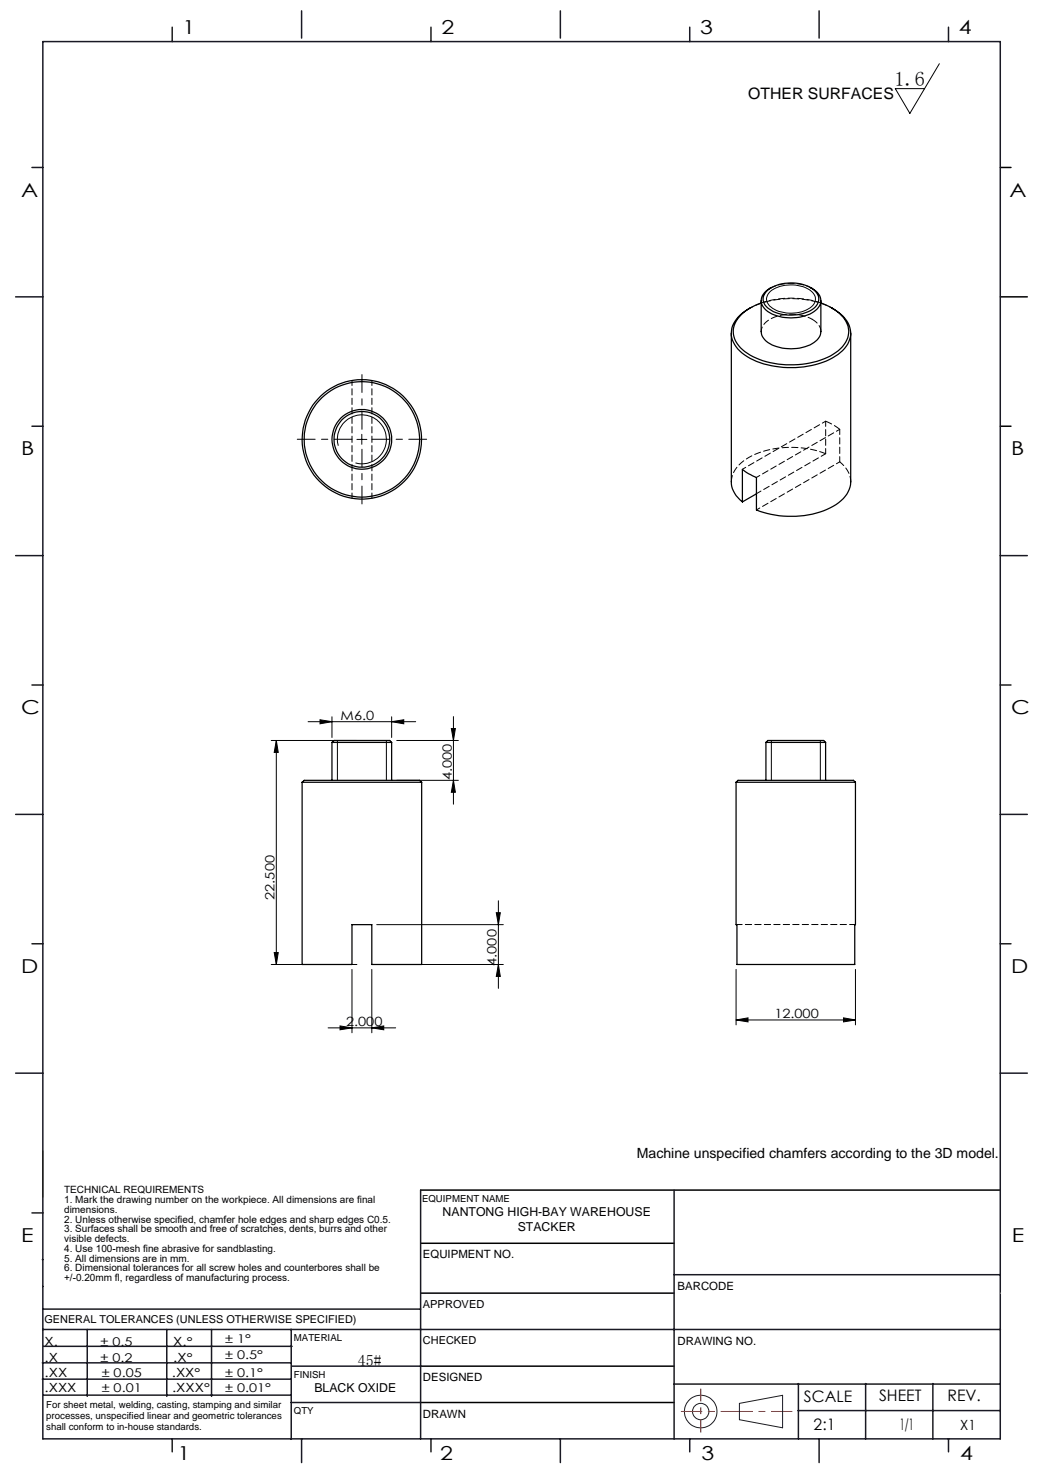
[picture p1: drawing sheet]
<svg xmlns="http://www.w3.org/2000/svg" width="210mm" height="297mm" viewBox="0 0 210 297" stroke-linecap="round" stroke-linejoin="round" font-family="sans-serif">
<g fill="none" stroke="#000" stroke-width=".2">
<path d="M188.8 12.8l-6 10-2.9-5h5.9M154.8 58.6a7.1 7.1 0 0 1 8.4 .1 2.01 2.01 0 0 1-.8 3.4 7.2 7.2 0 0 1-7.7-.6 1.88 1.88 0 0 1 .1-2.9zM68 89.6a4.9 4.9 0 0 1 4.3-6.2 4.9 4.9 0 0 1 5.3 5.3 4.9 4.9 0 0 1-6.2 4.3M71.7 88.3h2M72.7 87.3v2M54.5 148.8h17.2M55.5 148.8l.4 2.4h-.8zM55.5 148.8v45M61.9 145h21.6M64.3 144.6l2.4 .4-2.4 .4zM66.7 144v4.2M67.8 148.8v8"/>
<path d="M77.6 148.8v8M78.7 145l2.4-.4v.8zM78.7 144v4.2M79.7 156.8h12.4M79.7 148.8h12.4M90.7 146.4h.8l-.4 2.4zM91.1 156.8l.4 2.4h-.8zM91.1 144v17.6M155 148.8v8M164.9 148.8v8M54.5 193.8h17.2M55.1 191.4h.8l-.4 2.4z"/>
<path d="M70.7 194.8v12.7M74.7 194.8v12.7M75.7 193.8h25.4M75.7 185.8h25.4M99.7 183.4h.8l-.3 2.4zM100.2 193.8l.3 2.4h-.8zM100.2 181v17.6M147.9 194.8v11.1M171.9 194.8v11.1M65.9 206.5h13.6M68.3 206.2l2.4 .3-2.4 .4zM74.7 206.5l2.4-.3v.7z"/>
<path d="M147.9 205l2.4-.5v.8zM147.9 205h24M169.5 204.5l2.4 .5-2.4 .3z"/>
</g>
<g fill="none" stroke="#191924" stroke-width=".2">
<path d="M8.6 231.2v9.4M148.6 282l8.7-1.6v6.5l-8.7-1.6z"/>
<circle cx="140.8" cy="283.7" r="3.3"/>
<circle cx="140.8" cy="283.7" r="1.64"/>
</g>
<path d="M70.7 88.3h-11M72.7 86.3v-11M72.7 90.3v11M74.7 88.3h11" fill="none" stroke="#000" stroke-width=".2" stroke-dasharray="15.2 1.3 1.3 1.3" stroke-dashoffset="11.6"/>
<path d="M201 33.7h2.2M201 59.7h5.4M201 85.7h2.2M84.5 239.1h116.5M84.6 259.9h50.9M84.6 249.8h50.9M84.6 274.5h50.9M84.5 281.8h51" fill="none" stroke="#000" stroke-width=".3"/>
<path d="M136.9 283.6h22.3" fill="none" stroke="#f00" stroke-width=".2" stroke-dasharray="6.3 1.3 1.3 1.3" stroke-dashoffset="2.2"/>
<path d="M140.8 287.8v-8.7" fill="none" stroke="#f00" stroke-width=".2" stroke-dasharray="6.3 1.3 1.3 1.3" stroke-dashoffset="3.9"/>
<g fill="none" stroke="#191924" stroke-width=".3">
<path d="M8.6 8.4h192.4v280.7h-192.4zM34.6 5.5v2.9M60.6 2.2v5.5M86.6 5.5v2.9M112.6 2.2v5.5M138.6 5.5v2.9M164.6 2.2v5.5M190.6 5.5v2.9M6.4 33.7h2.2M3.1 59.7h5.5M6.4 85.7h2.2M3.1 111.7h5.5"/>
<path d="M201 111.7h5.4M6.4 137.7h2.2M201 137.7h2.2M3.1 163.7h5.5M201 163.7h5.4M6.4 189.6h2.2M201 189.6h2.2M3.1 215.6h5.5M201 215.6h5.4M84.5 239.1v50M135.5 239.1v50M6.4 243.7h2.2"/>
<path d="M8.5 253.1h.1M8.6 258.5h.1M135.5 256.1h65.5M8.5 277.1h49.9M8.5 273.9h49.9M8.6 267.2h192.4M8.6 263.1h75.9M8.8 270.5h49.9M17.5 267.2v13.4M33.5 267.2v13.4M42.5 267.2v13.4M58.5 267.2v22"/>
<path d="M58.6 274.5h26M135.5 278.1h65.5M160.4 278v11.1M174 278v11.1M187.5 278v11.1M8.8 280.3h49.7M34.6 289.1v2.6M58.5 281.8h26M60.6 289.1v4.8M86.6 289.1v2.6M112.6 289.1v4.8M138.6 289.1v2.6"/>
<path d="M160.4 283.5h40.5M164.6 289.1v4.8M190.6 289.1v2.6"/>
</g>
<path d="M201 259.9h.1" fill="none" stroke="#c0c0c0" stroke-width=".2"/>
<g fill="#000">
<path d="M55.5 148.8l.4 2.4h-.8zM55.1 191.4h.8l-.4 2.4z"/>
<path d="M64.3 144.6l2.4 .4-2.4 .4zM78.7 145l2.4-.4v.8zM147.9 205l2.4-.5v.8zM169.5 204.5l2.4 .5-2.4 .3z"/>
<path d="M91.1 156.8l.4 2.4h-.8zM90.7 146.4h.8l-.4 2.4zM100.2 193.8l.3 2.4h-.8zM99.7 183.4h.8l-.3 2.4z"/>
<path d="M74.7 206.5l2.4-.3v.7zM68.3 206.2l2.4 .3-2.4 .4z"/>
</g>
<g fill="none" stroke="#000" stroke-width=".25">
<path d="M154.1 58.5a8.2 8.2 0 0 1 9.5-.2 2.29 2.29 0 0 1-.5 4 8.4 8.4 0 0 1-8.8-.4 2.14 2.14 0 0 1-.2-3.4zM155 57.8a2.63 2.63 0 0 0-1.6 3.9 7.1 7.1 0 0 0 6.1 2.1 5.8 5.8 0 0 0 5.4-2.7 2.67 2.67 0 0 0-1.7-3.1l-.3-.2M147 67v29.8a5.2 5.2 0 0 0 2.2 4.1M150.7 61.9a6.7 6.7 0 0 0-3.7 4.5 5.6 5.6 0 0 0 3.2 5.3 18.5 18.5 0 0 0 17.7-.1 5.2 5.2 0 0 0 2.9-5.8 6.9 6.9 0 0 0-3.7-3.9M153 60.9a7.9 7.9 0 0 0-5.6 4.9 5.1 5.1 0 0 0 2.8 5.2 17.7 17.7 0 0 0 17.8-.2 4.8 4.8 0 0 0 2.3-5.7 7.3 7.3 0 0 0-3.2-3.2M153 60.4v6.2a3.5 3.5 0 0 0 2.6 2.9 8.9 8.9 0 0 0 8.3-1l.8-.9 .2-.6 .1-6.6M165 60.9l2.1 1M171 67v29.8a5.9 5.9 0 0 1-3.6 4.9 18.9 18.9 0 0 1-15.4 .8v-6.5l-1.5-.8-1.3-.9v6.6M152 99.2l-2.8 1.7M60.7 157.2h24M60.7 157.2l.4-.4h23.2l.4 .4M60.7 157.2v36.6h10v-8h4v8h10v-36.6"/>
<path d="M66.7 149.2h12M66.7 149.2l.4-.4h11.2l.4 .4M66.7 149.2v7.6M78.7 149.2v7.6M147.9 157.2h24M147.9 157.2l.4-.4h21.9a1.7 1.7 0 0 1 1.7 .4M147.9 157.2v28.6h.2v8h23.7v-8h.1v-28.6M153.9 149.2h12M153.9 149.2l.4-.4h9.9a1.7 1.7 0 0 1 1.7 .4M153.9 149.2v7.6M165.9 149.2v7.6"/>
<circle cx="72.7" cy="88.3" r="6"/>
<circle cx="72.7" cy="88.3" r="5.6"/>
<circle cx="72.7" cy="88.3" r="11.6"/>
<circle cx="72.7" cy="88.3" r="12"/>
</g>
<path d="M74.7 76.4v23.7M165 60.9a19.1 19.1 0 0 0-12 0M152 99.2l13.9-8M165.9 91.2v-6.6M168.8 86.3v6.5M168.8 92.8a5.3 5.3 0 0 1 2.2 4M70.7 100.1v-23.7M171.8 185.8h-23.7" fill="none" stroke="#000" stroke-width=".2" stroke-dasharray="1.3 .6" stroke-dashoffset=".2"/>
<path d="M150.5 62a18.8 18.8 0 0 1 17 0M153 66.6a3.5 3.5 0 0 1 2.6-2.9 9.5 9.5 0 0 1 7.6 .5" fill="none" stroke="#000" stroke-width=".2" stroke-dasharray="1.3 .6" stroke-dashoffset=".4"/>
<path d="M165.9 84.6l1.6 .8 1.3 .9" fill="none" stroke="#000" stroke-width=".2" stroke-dasharray="1.3 .6" stroke-dashoffset="-.1"/>
<path d="M154.7 58a9.4 9.4 0 0 1 8.5 0M163.2 64.2a3 3 0 0 1 1.8 2.4M147 96.8a5.9 5.9 0 0 1 3.5-4.9 19 19 0 0 1 15.4-.7" fill="none" stroke="#000" stroke-width=".2" stroke-dasharray="1.3 .6"/>
<path d="M149.2 94.3l16.7-9.7M168.8 86.3l-16.8 9.6M168.8 92.8l-16.8 9.7" fill="none" stroke="#000" stroke-width=".2" stroke-dasharray="1.3 .6" stroke-dashoffset=".5"/>
<text font-size="4.1" x="179.8" y="17.2">1.6</text>
<g font-size="3.9">
<text x="36.7" y="6.9">1</text>
<text x="88.7" y="6.9">2</text>
<text x="140.7" y="6.9">3</text>
<text x="192.7" y="6.9">4</text>
<text x="4.2" y="39.5">A</text>
<text x="202.9" y="39.5">A</text>
<text x="4.2" y="91.5">B</text>
<text x="203.2" y="91.5">B</text>
<text x="4.2" y="143.5">C</text>
<text x="203.2" y="143.5">C</text>
<text x="4.2" y="195.5">D</text>
<text x="203.2" y="195.5">D</text>
<text x="4.2" y="249.6">E</text>
<text x="203.3" y="249.6">E</text>
<text x="35.7" y="293.4">1</text>
<text x="88.4" y="293.4">2</text>
<text x="141" y="293.4">3</text>
<text x="193" y="293.4">4</text>
</g>
<g font-size="3.2">
<text x="150.4" y="20">OTHER SURFACES</text>
<text x="71.9" y="274.6">45#</text>
<text x="161.6" y="281.7">SCALE</text>
<text x="176.7" y="281.5">SHEET</text>
<text x="190.4" y="281.5">REV.</text>
<text x="163.5" y="287.4">2:1</text>
<text x="180.8" y="287.4">1/1</text>
</g>
<g font-size="2.8">
<text x="128" y="232.7">Machine unspecified chamfers according to the 3D model.</text>
<text x="193" y="287.3">X1</text>
</g>
<g font-size="2.6">
<text x="68.4" y="144.7">M6.0</text>
<text x="90.8" y="156.8" transform="rotate(-90 90.8 156.8)">4.000</text>
<text x="55.2" y="180.8" transform="rotate(-90 55.2 180.8)">22.500</text>
<text x="99.8" y="194.1" transform="rotate(-90 99.8 194.1)">4.000</text>
<text x="69.5" y="206.2">2.000</text>
<text x="155.6" y="204.6">12.000</text>
</g>
<g font-size="2.5">
<text x="88.9" y="244.4">NANTONG HIGH-BAY WAREHOUSE</text>
<text x="104" y="247.3">STACKER</text>
<text x="8.9" y="273.6">.X</text>
<text x="8.9" y="270.4">X.</text>
<text x="34.8" y="273.7">.X°</text>
<text x="34.8" y="270.5">X.°</text>
<text x="9" y="276.7">.XX</text>
<text x="9" y="279.7">.XXX</text>
<text x="34.5" y="276.7">.XX°</text>
<text x="34.6" y="279.8">.XXX°</text>
<text x="63.2" y="279.8">BLACK OXIDE</text>
</g>
<g font-size="2.4">
<text x="45.2" y="270">± 1°</text>
<text x="20.2" y="270.4">± 0.5</text>
<text x="20.2" y="273.7">± 0.2</text>
<text x="45.2" y="273.2">± 0.5°</text>
<text x="20.4" y="279.7">± 0.01</text>
<text x="20.4" y="276.7">± 0.05</text>
<text x="45.2" y="276.7">± 0.1°</text>
<text x="45.2" y="279.7">± 0.01°</text>
</g>
<g font-size="2.3">
<text x="85" y="252.9">EQUIPMENT NO.</text>
<text x="136.2" y="259.2">BARCODE</text>
<text x="136.2" y="270.2">DRAWING NO.</text>
<text x="85" y="277.6">DESIGNED</text>
<text x="85" y="284.9">DRAWN</text>
</g>
<g font-size="2.2">
<text x="85" y="262.8">APPROVED</text>
<text x="8.9" y="265.9">GENERAL TOLERANCES (UNLESS OTHERWISE SPECIFIED)</text>
<text x="85" y="270.1">CHECKED</text>
</g>
<g font-size="2">
<text x="12.9" y="239.8">TECHNICAL REQUIREMENTS</text>
<text x="12.9" y="241.7">1. Mark the drawing number on the workpiece. All dimensions are final</text>
<text x="12.9" y="243.7">dimensions.</text>
<text x="12.9" y="245.7">2. Unless otherwise specified, chamfer hole edges and sharp edges C0.5.</text>
<text x="12.9" y="247.6">3. Surfaces shall be smooth and free of scratches, dents, burrs and other</text>
<text x="12.9" y="249.6">visible defects.</text>
<text x="12.9" y="251.6">4. Use 100-mesh fine abrasive for sandblasting.</text>
<text x="12.9" y="253.5">5. All dimensions are in mm.</text>
<text x="12.9" y="255.5">6. Dimensional tolerances for all screw holes and counterbores shall be</text>
<text x="12.9" y="257.5">+/-0.20mm f</text>
<text x="23.1" y="257.5">l, regardless of manufacturing process.</text>
</g>
<g font-size="1.9">
<text x="84.8" y="241.5">EQUIPMENT NAME</text>
<text x="59.1" y="269.5">MATERIAL</text>
<text x="59.1" y="276.9">FINISH</text>
<text x="9.3" y="282.9">For sheet metal, welding, casting, stamping and similar</text>
<text x="9.3" y="285.2">processes, unspecified linear and geometric tolerances</text>
<text x="9.3" y="287.4">shall conform to in-house standards.</text>
<text x="59.1" y="284.2">QTY</text>
</g>
</svg>
